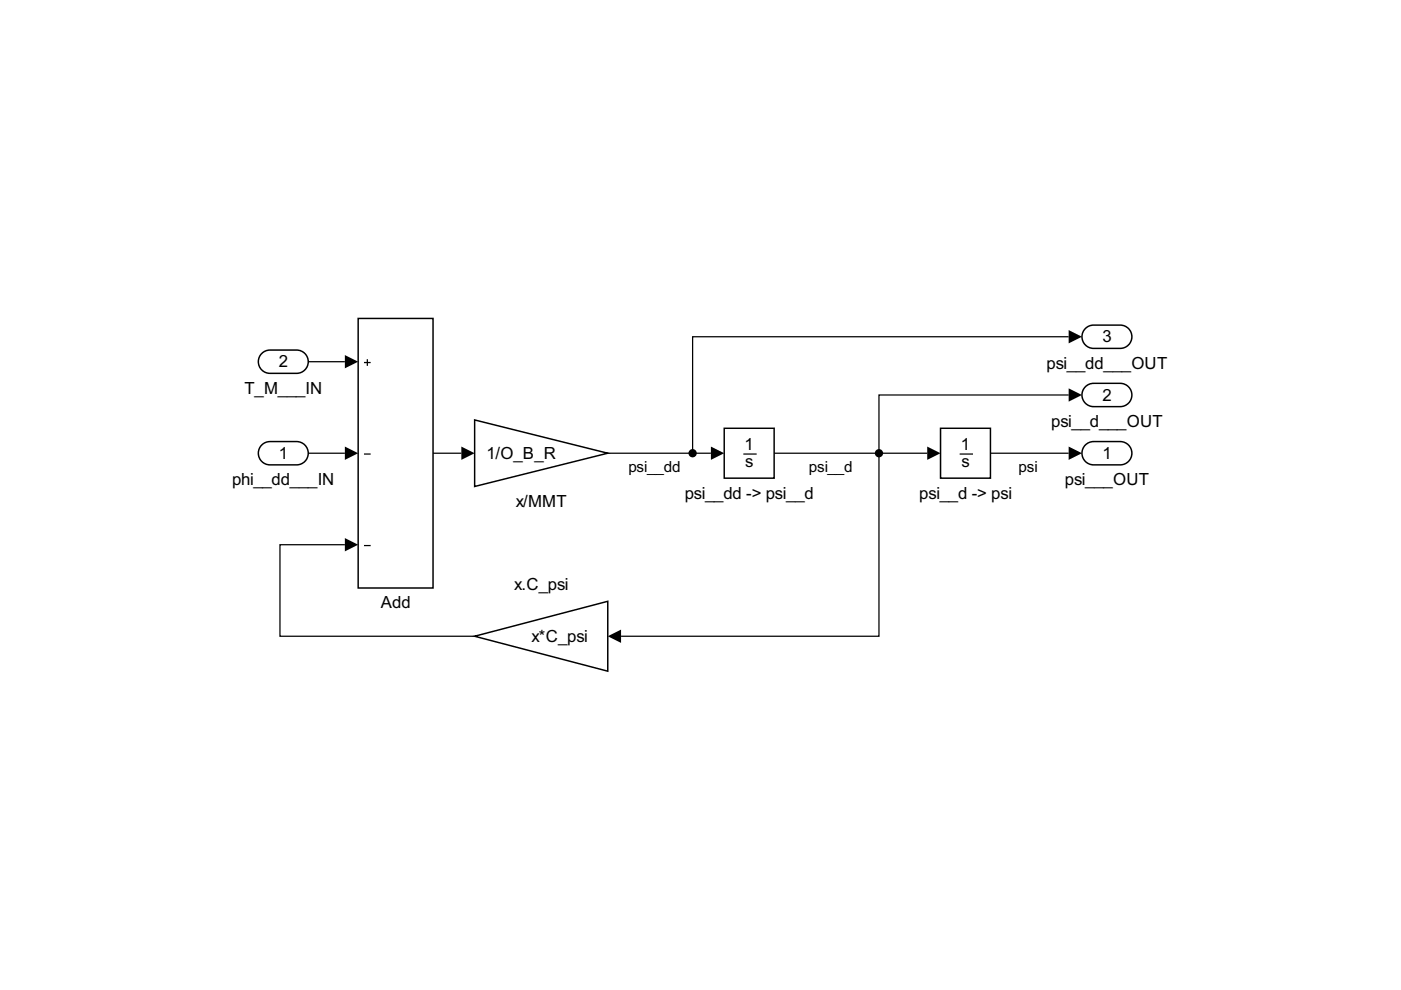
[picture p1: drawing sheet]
<svg xmlns="http://www.w3.org/2000/svg" width="297mm" height="210mm" viewBox="0 0 297 210" stroke-linecap="round" stroke-linejoin="round" font-family="sans-serif">
<path d="M229.9 94.5a2.46 2.46 0 0 1 2-.9h5.6a2.47 2.47 0 0 1 2.5 2.5 2.47 2.47 0 0 1-2.5 2.5h-5.6a2.47 2.47 0 0 1-2.3-1.4 2.47 2.47 0 0 1 .3-2.7z" fill="none" stroke="#000" stroke-width=".31"/>
<path d="M55.7 74.8l1-.5 .5-.1h5.7a2.47 2.47 0 0 1 2.5 2.5 2.47 2.47 0 0 1-2.5 2.5h-5.7a2.47 2.47 0 0 1-2.3-1.7 2.47 2.47 0 0 1 .8-2.7z" fill="#fff"/>
<path d="M55.3 75.1a2.46 2.46 0 0 1 1.9-.9h5.7a2.47 2.47 0 0 1 2.5 2.5 2.47 2.47 0 0 1-2.5 2.5h-5.7a2.47 2.47 0 0 1-2.2-1.4 2.47 2.47 0 0 1 .3-2.7z" fill="none" stroke="#000" stroke-width=".31"/>
<path d="M229.9 82.2a2.46 2.46 0 0 1 2-.9h5.6a2.47 2.47 0 0 1 2.5 2.4 2.47 2.47 0 0 1-2.5 2.5h-5.6a2.47 2.47 0 0 1-2.3-1.4 2.47 2.47 0 0 1 .3-2.6z" fill="#fff"/>
<path d="M229.9 82.2a2.46 2.46 0 0 1 2-.9h5.6a2.47 2.47 0 0 1 2.5 2.4 2.47 2.47 0 0 1-2.5 2.5h-5.6a2.47 2.47 0 0 1-2.3-1.4 2.47 2.47 0 0 1 .3-2.6z" fill="none" stroke="#000" stroke-width=".31"/>
<path d="M229.9 69.9a2.46 2.46 0 0 1 2-1h5.6a2.47 2.47 0 0 1 2.5 2.5 2.47 2.47 0 0 1-2.5 2.5h-5.6a2.47 2.47 0 0 1-2.3-1.4 2.47 2.47 0 0 1 .3-2.6z" fill="#fff"/>
<path d="M229.9 69.9a2.46 2.46 0 0 1 2-1h5.6a2.47 2.47 0 0 1 2.5 2.5 2.47 2.47 0 0 1-2.5 2.5h-5.6a2.47 2.47 0 0 1-2.3-1.4 2.47 2.47 0 0 1 .3-2.6z" fill="none" stroke="#000" stroke-width=".31"/>
<path d="M199.4 90.8h10.6v10.6h-10.6z" fill="#fff"/>
<path d="M203.5 96.3h2.8" fill="none" stroke="#000" stroke-width=".26"/>
<path d="M199.4 90.8h10.6v10.6h-10.6z" fill="none" stroke="#000" stroke-width=".31"/>
<path d="M153.6 90.8h10.5v10.6h-10.5z" fill="#fff"/>
<path d="M157.6 96.3h2.8" fill="none" stroke="#000" stroke-width=".26"/>
<path d="M153.6 90.8h10.5v10.6h-10.5z" fill="none" stroke="#000" stroke-width=".31"/>
<path d="M100.6 89l28.3 7.1-28.3 7z" fill="#fff"/>
<path d="M100.6 89l28.3 7.1-28.3 7z" fill="none" stroke="#000" stroke-width=".31"/>
<path d="M75.9 67.5h15.9v57.2h-15.9z" fill="#fff"/>
<path d="M77.2 76.9h1.4M77.9 76.2v1.4M77.2 96.3h1.4M77.2 115.7h1.4" fill="none" stroke="#000" stroke-width=".26"/>
<path d="M75.9 67.5h15.9v57.2h-15.9z" fill="none" stroke="#000" stroke-width=".31"/>
<path d="M100.6 134.9l28.3-7.4v14.8z" fill="#fff"/>
<path d="M100.6 134.9l28.3-7.4v14.8z" fill="none" stroke="#000" stroke-width=".31"/>
<path d="M55.7 94.2l1-.5 .5-.1h5.7a2.47 2.47 0 0 1 2.5 2.5 2.47 2.47 0 0 1-2.5 2.5h-5.7a2.47 2.47 0 0 1-2.3-1.7 2.47 2.47 0 0 1 .8-2.7z" fill="#fff"/>
<path d="M55.3 94.5a2.46 2.46 0 0 1 1.9-.9h5.7a2.47 2.47 0 0 1 2.5 2.5 2.47 2.47 0 0 1-2.5 2.5h-5.7a2.47 2.47 0 0 1-2.2-1.4 2.47 2.47 0 0 1 .3-2.7z" fill="none" stroke="#000" stroke-width=".31"/>
<path d="M73.1 75.3l2.8 1.4-2.8 1.4zM226.6 70l2.8 1.4-2.8 1.4zM73.1 94.7l2.8 1.4-2.8 1.4zM97.8 94.7l2.8 1.4-2.8 1.4zM150.7 94.7l2.9 1.4-2.9 1.4zM196.6 94.7l2.8 1.4-2.8 1.4zM226.6 94.7l2.8 1.4-2.8 1.4zM226.6 82.3l2.8 1.4-2.8 1.5zM73.1 114.1l2.8 1.4-2.8 1.4zM128.9 134.9l2.8-1.4v2.8z" fill="#000"/>
<path d="M65.4 76.7h7.7M226.6 71.4h-79.8v24.7M65.4 96.1h7.7M91.8 96.1h6M128.9 96.1h21.8M164.1 96.1h32.5M210 96.1h16.6M226.6 83.7h-40.2v51.2h-54.7M73.1 115.5h-13.7v19.4h41.2" fill="none" stroke="#000" stroke-width=".26"/>
<g fill="#000">
<circle cx="146.8" cy="96.1" r=".88"/>
<circle cx="186.4" cy="96.1" r=".88"/>
</g>
<g font-size="4">
<text x="59.1" y="77.9">2</text>
<text x="233.7" y="72.6">3</text>
<text x="51.8" y="83.5">T_M___IN</text>
<text x="221.9" y="78.2">psi__dd___OUT</text>
<text x="233.7" y="84.9">2</text>
<text x="157.9" y="95.5">1</text>
<text x="203.7" y="95.5">1</text>
<text x="222.9" y="90.5">psi__d___OUT</text>
<text x="59.1" y="97.3">1</text>
<text x="103.1" y="97.3">1/O_B_R</text>
<text x="158" y="99">s</text>
<text x="203.9" y="99">s</text>
<text x="233.7" y="97.3">1</text>
<text x="49.2" y="102.9">phi__dd___IN</text>
<text x="109.4" y="107.5">x/MMT</text>
<text x="145.2" y="105.7">psi__dd -&gt; psi__d</text>
<text x="194.9" y="105.7">psi__d -&gt; psi</text>
<text x="225.8" y="102.9">psi___OUT</text>
<text x="109" y="125.1">x.C_psi</text>
<text x="80.8" y="129">Add</text>
<text x="112.7" y="136.1">x*C_psi</text>
</g>
<g font-size="3.6">
<text x="133.2" y="100">psi__dd</text>
<text x="171.5" y="100">psi__d</text>
<text x="215.9" y="100">psi</text>
</g>
</svg>
